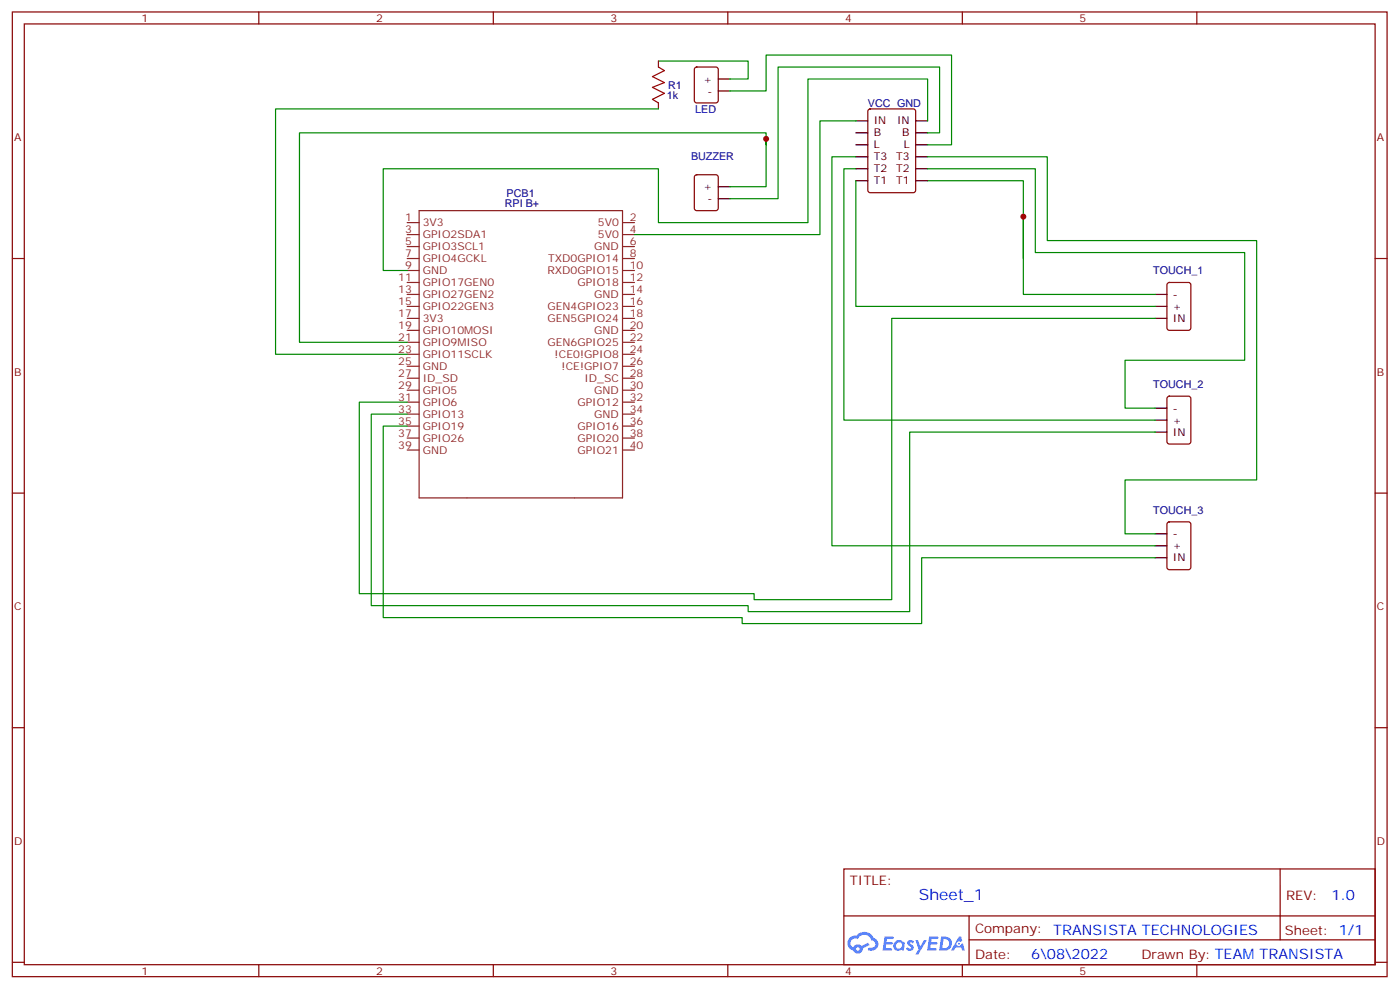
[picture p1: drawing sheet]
<svg xmlns="http://www.w3.org/2000/svg" width="413mm" height="292mm" viewBox="0 0 413 292" stroke-linecap="round" stroke-linejoin="round" font-family="sans-serif">
<g fill="none" stroke="#870000" stroke-width=".35">
<path d="M3.6 3.5h405.4v284.4h-405.4zM7.2 7.1h398.2v277.2h-398.2zM76.3 3.5v3.6M145.5 3.5v3.6M214.6 3.5v3.6M283.7 3.5v3.6M352.9 3.5v3.6M3.6 76.2h3.6M405.4 76.2h3.6M3.6 145.3h3.6M405.4 145.3h3.6M3.6 214.5h3.6"/>
<path d="M405.4 214.5h3.6M248.8 256.1h156.6v28.2h-156.6zM377.4 256.1v20.9M248.8 270h156.5M285.7 277h119.6M285.7 270v14.1M3.6 283.6h3.6M76.3 284.3v3.6M145.5 284.3v3.6M214.6 284.3v3.6M283.7 284.3v3.6M352.9 284.3v3.6"/>
<path d="M405.4 283.6h3.6"/>
</g>
<g fill="#5487ff">
<path d="M267.8 277.3a1.22 1.22 0 0 1 1.7 .3l-.4 .5a.47 .47 0 0 0-.3-.4 .47 .47 0 0 0-.5 .2l.2 .3a1.14 1.14 0 0 1 .7 1.7 1.14 1.14 0 0 1-1.9 0l-.2-.2 .5-.5 .7 .4a.29 .29 0 0 0 .4-.3 .29 .29 0 0 0-.3-.3 1.04 1.04 0 0 1-.6-1.7z"/>
<path d="M260.8 276h2.4l.3 .2-.1 .5-1.9 .1-.1 .8h1.5l.4 .4-.4 .4h-1.6l-.2 1.1h1.8l.1 .3-.1 .3-2.7 .1z"/>
<path d="M274 276h2.3l.3 .2-.1 .5-1.8 .1-.1 .8h1.5l.3 .4-.4 .4h-1.6l-.1 1.1h1.7l.2 .3-.2 .3-2.6 .1z"/>
<path d="M282.7 276.1h.7l.3 1.2-.6 .3a.69 .69 0 0 0-1 .3 .69 .69 0 0 0 .5 1 .69 .69 0 0 0 .8-.7l.5-.2 .6 2.2h-.8l-.2-.9h-1.8l-.5 .9h-.8z"/>
<path d="M269.9 277.1h.8l.6 1.8 1.1-1.8h.9l-2.6 4.2h-.8l.9-1.5z"/>
<path d="M277.5 276.1l-.6 4.1h1.3a2.11 2.11 0 0 0 2.5-2.1 2.11 2.11 0 0 0-2.5-2zM278.2 276.8a1.39 1.39 0 0 1 1.7 1.4 1.39 1.39 0 0 1-1.8 1.3h-.3z"/>
<path d="M263.8 277.7a1.54 1.54 0 0 0-.1 2.1 1.54 1.54 0 0 0 2.2 .2l.6 .2 .3-2.3-.2-.2-.4-.1a1.49 1.49 0 0 0-2.4 .1zM264.1 278.7a.94 .94 0 0 1 1.8 0 .94 .94 0 0 1-1.8 0z"/>
<path d="M250.5 276.4a2.18 2.18 0 0 0 1.1 3.7 1.44 1.44 0 0 0 1.6 1 1.44 1.44 0 0 0 1.2-1.5l2-1-.5-.8-1.9 1a1.47 1.47 0 0 0-2.4 .4 1.39 1.39 0 0 1-.7-1.9 1.39 1.39 0 0 1 2-.5 2.12 2.12 0 0 1 2.2-1.3 2.12 2.12 0 0 1 1.9 1.7 1.14 1.14 0 0 1 1.1 1.4 1.14 1.14 0 0 1-1.7 .8 .43 .43 0 0 0-.5 .3 .43 .43 0 0 0 .4 .5 1.98 1.98 0 0 0 2.5-1.2 1.98 1.98 0 0 0-1.2-2.5 3.1 3.1 0 0 0-5.3-.7l-.9 .1zM252.4 279.7a.55 .55 0 0 1 1.1 0 .55 .55 0 0 1-1.1 0z"/>
<circle cx="282.7" cy="278.1" r=".26"/>
</g>
<g fill="none" stroke="#8c2424" stroke-width=".35">
<path d="M120.1 65.6h3.5M120.1 69.1h3.5M120.1 72.7h3.5M120.1 76.2h3.5M120.1 79.7h3.5M123.6 62.1h60v84.7h-60zM183.6 65.6h3.5M183.6 69.1h3.5M183.6 72.7h3.5M183.6 76.2h3.5M183.6 79.7h3.5M120.1 83.3h3.5"/>
<path d="M120.1 86.8h3.5M120.1 90.3h3.5M120.1 93.8h3.5M120.1 97.4h3.5M183.6 83.3h3.5M183.6 86.8h3.5M183.6 90.3h3.5M183.6 93.8h3.5M183.6 97.4h3.5M120.1 100.9h3.5M120.1 104.4h3.5M120.1 107.9h3.5"/>
<path d="M120.1 111.5h3.5M120.1 115h3.5M120.1 118.5h3.5M183.6 100.9h3.5M183.6 104.4h3.5M183.6 107.9h3.5M183.6 111.5h3.5M183.6 115h3.5M183.6 118.5h3.5M120.1 122.1h3.5M120.1 125.6h3.5M120.1 129.1h3.5"/>
<path d="M120.1 132.6h3.5M183.6 122.1h3.5M183.6 125.6h3.5M183.6 129.1h3.5M183.6 132.6h3.5"/>
</g>
<path d="M194.1 18v1.8M205 20l.4-.2h5.7l.6 .4 .1 9.4-.5 .7h-5.9l-.6-.4-.1-9.4zM194.1 30.3v1.8M256.1 32.3l.5-.2h12.7l.6 .4 .1 23.6-.5 .6-12.9 .1-.7-.5v-23.5zM205 51.7l.4-.2h5.7l.6 .4 .1 9.5-.5 .6-5.9 .1-.6-.5-.1-9.4zM344.3 83.5l.5-.2h5.6l.7 .4v13l-.4 .6-5.9 .1-.7-.5v-12.9zM344.3 117l.5-.2h5.6l.7 .4v13l-.4 .6-5.9 .1-.7-.5v-12.9zM344.3 154l.5-.2h5.6l.7 .4v13l-.4 .7h-5.9l-.7-.4v-13z" fill="none" stroke="#870000" stroke-width=".35"/>
<g fill="none" stroke="#000" stroke-width=".35">
<path d="M211.8 26.8h3.5M211.8 23.3h3.5M252.3 35.6h3.6M252.3 39.2h3.6M270 35.6h3.5M270 39.2h3.5M211.8 58.6h3.5M211.8 55h3.5M252.3 42.7h3.6M252.3 46.2h3.6M252.3 49.7h3.6M252.3 53.3h3.6"/>
<path d="M270 42.7h3.5M270 46.2h3.5M270 49.7h3.5M270 53.3h3.5M340.5 93.8h3.6M340.5 86.8h3.6M340.5 90.3h3.6M340.5 127.4h3.6M340.5 120.3h3.6M340.5 123.8h3.6M340.5 157.3h3.6M340.5 164.4h3.6"/>
<path d="M340.5 160.9h3.6"/>
</g>
<g fill="none" stroke="#008700" stroke-width=".35">
<path d="M194.1 18h26.5v5.3h-5.3M194.1 32.1h-112.9v72.3h38.9M215.3 26.8h10.6v-10.6h54.7v26.5h-7.1M252.3 35.6h-10.5v33.5h-54.7M273.5 39.2h3.5v-19.4h-47.6v38.8h-14.1M273.5 35.6v-12.3h-35.3v42.3h-44.1v-15.9h-81.1v30h7.1M225.9 42.7v-1.8v14.1h-10.6M225.9 40.9v-1.7h-137.6v61.7h31.8M252.3 53.3v37h88.2M252.3 49.7h-3.5v74.1h91.7M252.3 46.2h-7v114.7h95.2M273.5 49.7h31.8v24.7h61.7v31.8h-35.3v14.1h8.8"/>
<path d="M273.5 46.2h35.3v24.7h61.7v70.6h-38.8v15.8h8.8M273.5 53.3h28.2v10.6M301.7 76.2v-12.3v22.9h38.8M340.5 93.8h-77.6v82.9h-40.5v-1.7h-116.5v-56.5h14.2M120.1 122.1h-10.6v56.4h111.1v1.8h47.6v-52.9h72.3M120.1 125.6h-7.1v56.4h105.8v1.8h52.9v-19.4h68.8"/>
</g>
<path d="M194.1 19.8l1.8 1-3.5 1.8 3.5 1.7-3.5 1.5 3.5 1.7-3.5 1.8 1.7 1" fill="none" stroke="#a10000" stroke-width=".35"/>
<g fill="#c00">
<circle cx="301.7" cy="63.9" r=".88"/>
<circle cx="225.9" cy="40.9" r=".88"/>
</g>
<text font-size="4.6" fill="#00f" x="270.9" y="265.1">Sheet_1</text>
<g font-size="4.2" fill="#00f">
<text x="392.6" y="265.4">1.0</text>
<text x="310.6" y="275.5">TRANSISTA TECHNOLOGIES</text>
<text x="304.1" y="282.7">6\08\2022</text>
</g>
<g font-size="3.9" fill="#800">
<text x="250.6" y="260.7">TITLE:</text>
<text x="379.2" y="265.4">REV:</text>
<text x="287.5" y="274.9">Company:</text>
<text x="378.9" y="275.5">Sheet: 1/1</text>
<text x="287.5" y="282.6">Date:</text>
<text x="336.5" y="282.7">Drawn By: TEAM TRANSISTA</text>
</g>
<g font-size="3.2" fill="#800">
<text x="41.7" y="6.5">1</text>
<text x="110.9" y="6.5">2</text>
<text x="180" y="6.5">3</text>
<text x="249.2" y="6.5">4</text>
<text x="318.3" y="6.5">5</text>
<text x="4.2" y="41.6">A</text>
<text x="406" y="41.6">A</text>
<text x="4.2" y="110.8">B</text>
<text x="406" y="110.8">B</text>
<text x="4.2" y="179.9">C</text>
<text x="406" y="179.9">C</text>
<text x="4.2" y="249.1">D</text>
<text x="406" y="249.1">D</text>
<text x="41.7" y="287.3">1</text>
<text x="110.9" y="287.3">2</text>
<text x="180" y="287.3">3</text>
<text x="249.2" y="287.3">4</text>
<text x="318.3" y="287.3">5</text>
</g>
<g font-size="3.2" fill="#000080">
<text x="196.6" y="29.3">1k</text>
<text x="197" y="26.1">R1</text>
<text x="205" y="33.2">LED</text>
<text x="255.9" y="31.4">VCC GND</text>
<text x="203.7" y="47.3">BUZZER</text>
<text x="149.4" y="58.1">PCB1</text>
<text x="148.9" y="61">RPI B+</text>
<text x="340" y="80.9">TOUCH_1</text>
<text x="340" y="114.4">TOUCH_2</text>
<text x="340" y="151.5">TOUCH_3</text>
</g>
<g font-size="3.2">
<text x="207.4" y="24.3">+</text>
<text x="208.6" y="27.9">-</text>
<text x="257.6" y="36.7">IN</text>
<text x="257.6" y="40.2">B</text>
<text x="264.5" y="36.7">IN</text>
<text x="266" y="40.2">B</text>
<text x="257.6" y="43.7">L</text>
<text x="257.6" y="47.3">T3</text>
<text x="264.2" y="47.3">T3</text>
<text x="266.5" y="43.7">L</text>
<text x="257.6" y="50.8">T2</text>
<text x="264.2" y="50.8">T2</text>
<text x="207.4" y="56.1">+</text>
<text x="208.6" y="59.6">-</text>
<text x="257.6" y="54.3">T1</text>
<text x="264.2" y="54.3">T1</text>
<text x="345.8" y="87.8">-</text>
<text x="345.8" y="94.9">IN</text>
<text x="345.8" y="91.4">+</text>
<text x="345.8" y="121.4">-</text>
<text x="345.8" y="124.9">+</text>
<text x="345.8" y="128.4">IN</text>
<text x="345.8" y="158.4">-</text>
<text x="345.8" y="161.9">+</text>
<text x="345.8" y="165.5">IN</text>
</g>
<g font-size="3.2" fill="#8d2323">
<text x="119.4" y="65.3">1</text>
<text x="185.7" y="65.3">2</text>
<text x="119.4" y="68.8">3</text>
<text x="124.6" y="66.7">3V3</text>
<text x="124.6" y="70.2">GPIO2SDA1</text>
<text x="176.3" y="66.7">5V0</text>
<text x="176.3" y="70.2">5V0</text>
<text x="185.7" y="68.8">4</text>
<text x="119.4" y="72.3">5</text>
<text x="119.4" y="75.8">7</text>
<text x="124.6" y="73.7">GPIO3SCL1</text>
<text x="124.6" y="77.3">GPIO4GCKL</text>
<text x="161.7" y="77.3">TXD0GPIO14</text>
<text x="175.2" y="73.7">GND</text>
<text x="185.7" y="72.3">6</text>
<text x="185.7" y="75.8">8</text>
<text x="117.4" y="82.9">11</text>
<text x="119.4" y="79.4">9</text>
<text x="124.6" y="80.8">GND</text>
<text x="161.4" y="80.8">RXD0GPIO15</text>
<text x="185.7" y="79.4">10</text>
<text x="185.7" y="82.9">12</text>
<text x="117.4" y="86.4">13</text>
<text x="117.4" y="90">15</text>
<text x="124.6" y="84.3">GPIO17GEN0</text>
<text x="124.6" y="87.8">GPIO27GEN2</text>
<text x="170.3" y="84.3">GPIO18</text>
<text x="175.2" y="87.8">GND</text>
<text x="185.7" y="86.4">14</text>
<text x="185.7" y="90">16</text>
<text x="117.4" y="93.5">17</text>
<text x="124.6" y="91.4">GPIO22GEN3</text>
<text x="124.6" y="94.9">3V3</text>
<text x="161.4" y="91.4">GEN4GPIO23</text>
<text x="161.4" y="94.9">GEN5GPIO24</text>
<text x="185.7" y="93.5">18</text>
<text x="117.4" y="97">19</text>
<text x="117.4" y="100.5">21</text>
<text x="124.6" y="98.4">GPIO10MOSI</text>
<text x="124.6" y="102">GPIO9MISO</text>
<text x="161.4" y="102">GEN6GPIO25</text>
<text x="175.2" y="98.4">GND</text>
<text x="185.7" y="97">20</text>
<text x="185.7" y="100.5">22</text>
<text x="117.4" y="104.1">23</text>
<text x="117.4" y="107.6">25</text>
<text x="124.6" y="105.5">GPIO11SCLK</text>
<text x="163.5" y="105.5">!CE0!GPIO8</text>
<text x="185.7" y="104.1">24</text>
<text x="185.7" y="107.6">26</text>
<text x="117.4" y="111.1">27</text>
<text x="124.6" y="109">GND</text>
<text x="124.6" y="112.5">ID_SD</text>
<text x="165.6" y="109">!CE!GPIO7</text>
<text x="172.3" y="112.5">ID_SC</text>
<text x="185.7" y="111.1">28</text>
<text x="117.4" y="114.7">29</text>
<text x="117.4" y="118.2">31</text>
<text x="124.6" y="116.1">GPIO5</text>
<text x="124.6" y="119.6">GPIO6</text>
<text x="170.3" y="119.6">GPIO12</text>
<text x="175.2" y="116.1">GND</text>
<text x="185.7" y="114.7">30</text>
<text x="185.7" y="118.2">32</text>
<text x="117.4" y="121.7">33</text>
<text x="117.4" y="125.2">35</text>
<text x="124.6" y="123.1">GPIO13</text>
<text x="175.2" y="123.1">GND</text>
<text x="185.7" y="121.7">34</text>
<text x="185.7" y="125.2">36</text>
<text x="117.4" y="128.8">37</text>
<text x="124.6" y="126.6">GPIO19</text>
<text x="124.6" y="130.2">GPIO26</text>
<text x="170.3" y="126.6">GPIO16</text>
<text x="170.3" y="130.2">GPIO20</text>
<text x="185.7" y="128.8">38</text>
<text x="117.4" y="132.3">39</text>
<text x="124.6" y="133.7">GND</text>
<text x="170.3" y="133.7">GPIO21</text>
<text x="185.7" y="132.3">40</text>
</g>
</svg>
